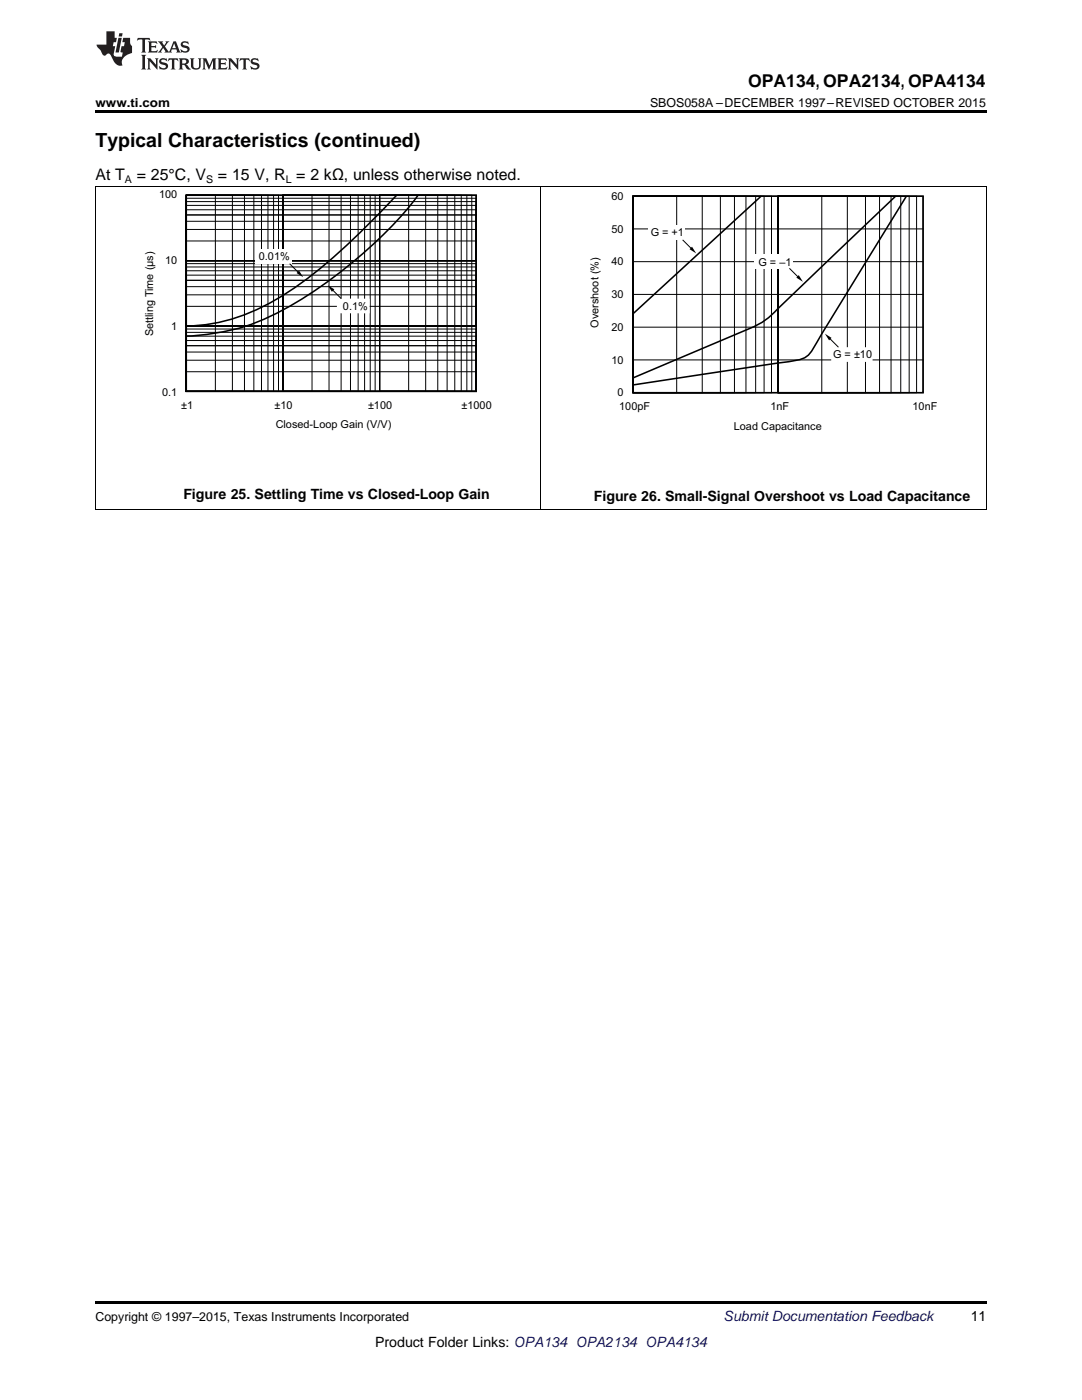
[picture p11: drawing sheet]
<svg xmlns="http://www.w3.org/2000/svg" width="216mm" height="279mm" viewBox="0 0 216 279" stroke-linecap="round" stroke-linejoin="round" font-family="sans-serif">
<path d="M19 101.7h.2zM196.7 101.7h.1zM19 259.7h177.8v.5h-177.8z" fill="#000"/>
<g fill="none" stroke="#000" stroke-width=".2">
<path d="M19.1 37.3v64.4M107.9 37.3v64.4M126.3 39.2h8.7v39.2h-8.7zM126.3 39.2h13.8v39.2h-13.8zM126.3 39.2h17.4v39.2h-17.4zM126.3 39.2h20.3v39.2h-20.3zM126.3 39.2h22.5v39.2h-22.5zM126.3 39.2h24.5v39.2h-24.5zM126.3 39.2h26.2v39.2h-26.2zM126.3 39.2h27.6v39.2h-27.6zM126.3 39.2h29v39.2h-29zM155.3 39.2h13.8v39.2h-13.8z"/>
<path d="M155.3 39.2h17.4v39.2h-17.4zM155.3 39.2h20.2v39.2h-20.2zM155.3 39.2h22.5v39.2h-22.5zM155.3 39.2h24.4v39.2h-24.4zM155.3 39.2h26.1v39.2h-26.1zM155.3 39.2h27.6v39.2h-27.6zM155.3 39.2h28.9v39.2h-28.9zM155.3 39.2h8.7v39.2h-8.7zM196.8 37.3v64.4M126.4 45.7h57.8M126.4 52.2h57.8M126.4 58.8h57.8"/>
<path d="M126.4 65.3h57.8M126.4 71.8h57.8M19 101.7h177.8"/>
</g>
<path d="M126.3 39.2h57.9v39.2h-57.9zM151.9 39.1l-25.5 23.4" fill="none" stroke="#000" stroke-width=".31"/>
<path d="M129.4 44.9h7.3v3h-7.3z" fill="#fff"/>
<path d="M138.1 49.2l.8 1.4-1.3-.9z" fill="#000"/>
<path d="M136.2 47.9l2 2" fill="none" stroke="#000" stroke-width=".2"/>
<path d="M178.7 39.1l-21.5 20.6a29.8 29.8 0 0 1-5.9 5.1l-24.9 10.6M180.9 39.2l-18.2 29.6a5 5 0 0 1-4.8 3.3l-31.6 4.7" fill="none" stroke="#000" stroke-width=".31"/>
<path d="M165.9 69.3h8.2v2.9h-8.2z" fill="#fff"/>
<path d="M164.6 66.6l1.3 .8-.5 .5z" fill="#000"/>
<path d="M165.3 67.3l2 2" fill="none" stroke="#000" stroke-width=".2"/>
<path d="M150.4 50.8h7.7v3h-7.7z" fill="#fff"/>
<path d="M159.4 54.9l.8 1.3-1.3-.8z" fill="#000"/>
<g fill="none" stroke="#000" stroke-width=".2">
<path d="M37.2 39h19.3v39.1h-19.3zM37.2 39h18.4v39.1h-18.4zM37.2 39h17.4v39.1h-17.4zM37.2 39h16.3v39.1h-16.3zM37.2 39h15v39.1h-15zM37.2 39h13.5v39.1h-13.5zM37.2 39h11.6v39.1h-11.6zM37.2 39h9.2v39.1h-9.2zM37.2 39h5.8v39.1h-5.8zM37.2 39h57.8v13h-57.8zM37.2 39.6h57.8v12.4h-57.8zM56.5 39h19.2v39.1h-19.2z"/>
<path d="M56.5 39h18.4v39.1h-18.4zM56.5 39h17.4v39.1h-17.4zM56.5 39h16.3v39.1h-16.3zM56.5 39h15v39.1h-15zM56.5 39h13.4v39.1h-13.4zM56.5 39h11.6v39.1h-11.6zM56.5 39h9.2v39.1h-9.2zM56.5 39h5.8v39.1h-5.8zM75.7 39h19.3v39.1h-19.3zM75.7 39h18.4v39.1h-18.4zM75.7 39h17.5v39.1h-17.5zM75.7 39h16.3v39.1h-16.3z"/>
<path d="M75.7 39h15v39.1h-15zM75.7 39h13.5v39.1h-13.5zM75.7 39h11.6v39.1h-11.6zM75.7 39h9.2v39.1h-9.2zM75.7 39h5.8v39.1h-5.8zM37.2 40.2h57.8v11.8h-57.8zM37.2 41h57.8v11h-57.8zM37.2 41.9h57.8v10.1h-57.8zM37.2 42.9h57.8v9.1h-57.8zM37.2 44.2h57.8v7.8h-57.8zM37.2 45.8h57.8v6.2h-57.8zM37.2 48.1h57.8v3.9h-57.8z"/>
<path d="M37.2 52h57.8v13.1h-57.8zM37.2 52.6h57.8v12.5h-57.8zM37.2 53.3h57.8v11.8h-57.8zM37.2 54h57.8v11.1h-57.8zM37.2 54.9h57.8v10.2h-57.8zM37.2 55.9h57.8v9.2h-57.8zM37.2 57.2h57.8v7.9h-57.8zM37.2 58.8h57.8v6.3h-57.8zM157.5 53.5l2 2.1M37.2 61.1h57.8v4h-57.8zM37.2 65.1h57.8v13h-57.8zM37.2 65.7h57.8v12.4h-57.8z"/>
<path d="M37.2 66.3h57.8v11.8h-57.8zM37.2 67.1h57.8v11h-57.8zM37.2 68h57.8v10.1h-57.8zM37.2 69h57.8v9.1h-57.8zM37.2 70.3h57.8v7.8h-57.8zM37.2 71.9h57.8v6.2h-57.8zM37.2 74.2h57.8v3.9h-57.8z"/>
</g>
<path d="M37.2 39h57.8v39.1h-57.8zM79.1 39a128.2 128.2 0 0 1-21.6 19.3 37.7 37.7 0 0 1-20.3 6.8M83.4 39a88.1 88.1 0 0 1-30.7 24.7 43.6 43.6 0 0 1-15.5 3.4" fill="none" stroke="#000" stroke-width=".31"/>
<path d="M50.9 49.7h7.4v2.9h-7.4z" fill="#fff"/>
<path d="M59.7 54l.8 1.3-1.3-.8z" fill="#000"/>
<path d="M57.8 52.6l2 2.1" fill="none" stroke="#000" stroke-width=".2"/>
<path d="M67.2 59.6h6.6v2.9h-6.6z" fill="#fff"/>
<path d="M19 22h177.8v.5h-177.8zM65.4 56.9l1.3 .8-.5 .5z" fill="#000"/>
<path d="M19 37.2h177.8M66.1 57.6l2 2" fill="none" stroke="#000" stroke-width=".2"/>
<g fill="#231f20">
<path d="M27.5 7.6l-.1 .5 .4-.2h.6v.1v2.1l-.2 .4h1l-.3-.4v-2.1l.1-.1h.5l.5 .2-.2-.5zM29.5 8.3l.2 .3v1.5l-.2 .4h1.8l.2-.6a1.04 1.04 0 0 1-1.3 .2v-.7h.6l.3 .2v-.6l-.3 .2h-.6v-.6l.8-.1 .4 .3-.2-.5zM31.5 8.3l.9 1.1-.9 1.1h.8l-.2-.2 .5-.7 .4 .7-.2 .2h1.5l-.1-.2 .1-.4h.9l.1 .4-.2 .2h1l-.3-.3-.7-1.9h-.5l-.9 2-.8-1 .9-1h-.8l.1 .3-.3 .5-.4-.6 .2-.2zM34.7 8.6l.4 1h-.7zM36.3 8.4a.63 .63 0 0 0-.2 .7 .63 .63 0 0 0 .6 .4l.6 .2 .1 .2a.75 .75 0 0 1-.7 .4 .75 .75 0 0 1-.6-.5l.1 .7 .1-.1a1.11 1.11 0 0 0 1.5-.6 1.13 1.13 0 0 0-1.2-.8l-.1-.4a1.04 1.04 0 0 1 1.2 .2l-.2-.5-.1 .1-.5-.2zM28.2 10.9l.2 .4v2.2l-.2 .4h1l-.3-.4v-2.2l.3-.4zM29.3 11.6l.3 .4v1.5l-.3 .4h.8l-.2-.4v-1.3l1.5 1.7v-1.9l.2-.4h-.7l.2 .4v.9l-1.1-1.3zM32 11.8a.62 .62 0 0 0-.2 .7 .62 .62 0 0 0 .6 .4l.6 .1 .1 .3a.76 .76 0 0 1-.7 .3 .76 .76 0 0 1-.6-.4l.1 .7 .1-.1a1.11 1.11 0 0 0 1.5-.6 1.13 1.13 0 0 0-1.2-.8l-.1-.4a1.04 1.04 0 0 1 1.2 .2l-.2-.6-.1 .1-.5-.1zM33.7 11.6l-.2 .6a.61 .61 0 0 1 .8-.3v1.6l-.2 .4h.9l-.2-.4v-1.6a.63 .63 0 0 1 .8 .3l-.2-.6zM35.6 11.6l.3 .4v1.5l-.3 .4h1l-.2-.2v-.8l.5 .2a.76 .76 0 0 0 1.2 .7l-1-1a.58 .58 0 0 0 .6-.5 .58 .58 0 0 0-.5-.6zM36.4 11.9h.1a.45 .45 0 0 1 .5 .1 .45 .45 0 0 1 .1 .5l-.7 .2zM37.9 11.6l.2 .2a2.17 2.17 0 0 0 .3 1.9 .99 .99 0 0 0 1.6-.6v-1.1l.2-.4h-.7l.2 .2a1.92 1.92 0 0 1-.2 1.8 .6 .6 0 0 1-.9-.5v-1.1l.2-.4zM40.4 11.6l.2 .4v1.5l-.2 .4h.7l-.2-.4v-1.4l.8 1.8 .8-1.8v1.4l-.2 .4h.9l-.2-.4v-1.5l.2-.4h-.8l-.6 1.5-.6-1.5zM43.4 11.6l.2 .4v1.5l-.2 .4h1.8l.2-.6a1.04 1.04 0 0 1-1.3 .1v-.6h.5l.4 .2v-.6l-.4 .2h-.5v-.7h.8l.3 .3-.1-.6zM45.5 11.6l.2 .4v1.5l-.2 .4h.7l-.2-.4v-1.3l1.5 1.7v-1.9l.2-.4h-.7l.2 .4v.9l-1.1-1.3zM47.9 11.6l-.1 .6a.61 .61 0 0 1 .8-.3v1.6l-.3 .4h1l-.3-.4 .1-1.6a.63 .63 0 0 1 .7 .3l-.1-.6zM50.2 11.8a.62 .62 0 0 0-.2 .7 .62 .62 0 0 0 .6 .4l.6 .1 .2 .3a.76 .76 0 0 1-.8 .3 .76 .76 0 0 1-.6-.4l.1 .7 .2-.1a1.11 1.11 0 0 0 1.5-.6 1.13 1.13 0 0 0-1.3-.8l-.1-.4a1.04 1.04 0 0 1 1.2 .2l-.1-.6-.2 .1-.5-.1z"/>
<path d="M21.2 6.3v2.6h-1.9l.1 .4 .7 .9a.91 .91 0 0 0 1 .8 .56 .56 0 0 1 .5-.3 .56 .56 0 0 1 .5 .3l.4 .8a1.53 1.53 0 0 0 1.9 1.2 1.54 1.54 0 0 1 1-2.1l.9-.3v-1.4a1.52 1.52 0 0 1-.3-1.6h-1.4l-.2 .8h.5l-.2 .8h-.4l-.2 1v.2l.4 .1-.2 .8a1.93 1.93 0 0 1-1.6-.3l.3-1.8h-.5l.2-.8h.4l.2-.8h-.4v-1.3zM23.6 7.6l-.6 2.9h.7l.6-2.9zM23.8 6.6l-.1 .7h.6l.2-.7z"/>
</g>
<text font-size="3.9" x="19" y="29.3">Typical Characteristics (continued)</text>
<text font-size="3.5" x="149.3" y="17.3">OPA134, OPA2134, OPA4134</text>
<g font-size="3.2">
<text x="19" y="36">At T</text>
<text x="27.3" y="36">= 25°C, V</text>
<text x="43.5" y="36">= 15 V, R = 2 kΩ, unless otherwise noted.</text>
</g>
<g font-size="2.8">
<text x="36.6" y="99.6">Figure 25. Settling Time vs Closed-Loop Gain</text>
<text x="118.5" y="99.9">Figure 26. Small-Signal Overshoot vs Load Capacitance</text>
<text x="193.7" y="263.6">11</text>
<text x="74.9" y="268.9">Product Folder Links: OPA134 OPA2134 OPA4134</text>
</g>
<text font-size="2.8" fill="#0000c8" x="144.4" y="263.6">Submit Documentation Feedback</text>
<g font-size="2.5">
<text x="19" y="21.4">www.ti.com</text>
<text x="129.7" y="21.4">SBOS058A –DECEMBER 1997–REVISED OCTOBER 2015</text>
<text x="19" y="263.6">Copyright © 1997–2015, Texas Instruments Incorporated</text>
</g>
<g font-size="2.2">
<text x="31.8" y="39.6">100</text>
<text x="122" y="39.9">60</text>
<text x="122" y="46.4">50</text>
<text x="129.8" y="47.2">G = +1</text>
<text x="33" y="52.7">10</text>
<text x="51.7" y="51.9">0.01%</text>
<text x="122" y="53">40</text>
<text x="151.3" y="53.1">G = –1</text>
<text x="122" y="59.5">30</text>
<text x="34.2" y="65.9">1</text>
<text x="68.4" y="61.8">0.1%</text>
<text x="119.4" y="65.4" transform="rotate(-90 119.4 65.4)">Overshoot (%)</text>
<text x="30.5" y="67.1" transform="rotate(-90 30.5 67.1)">Settling Time (µs)</text>
<text x="122" y="66">20</text>
<text x="166.2" y="71.5">G = ±10</text>
<text x="122" y="72.5">10</text>
<text x="32.4" y="79">0.1</text>
<text x="36.1" y="81.6">±1</text>
<text x="54.8" y="81.6">±10</text>
<text x="73.4" y="81.6">±100</text>
<text x="92.1" y="81.6">±1000</text>
<text x="123.2" y="79.1">0</text>
<text x="123.6" y="81.9">100pF</text>
<text x="153.7" y="81.9">1nF</text>
<text x="182.1" y="81.9">10nF</text>
<text x="55" y="85.3">Closed-Loop Gain (V/V)</text>
<text x="146.4" y="85.7">Load Capacitance</text>
</g>
<g font-size="2.1">
<text x="24.9" y="36.6">A</text>
<text x="41.1" y="36.6">S</text>
<text x="57" y="36.6">L</text>
</g>
</svg>
